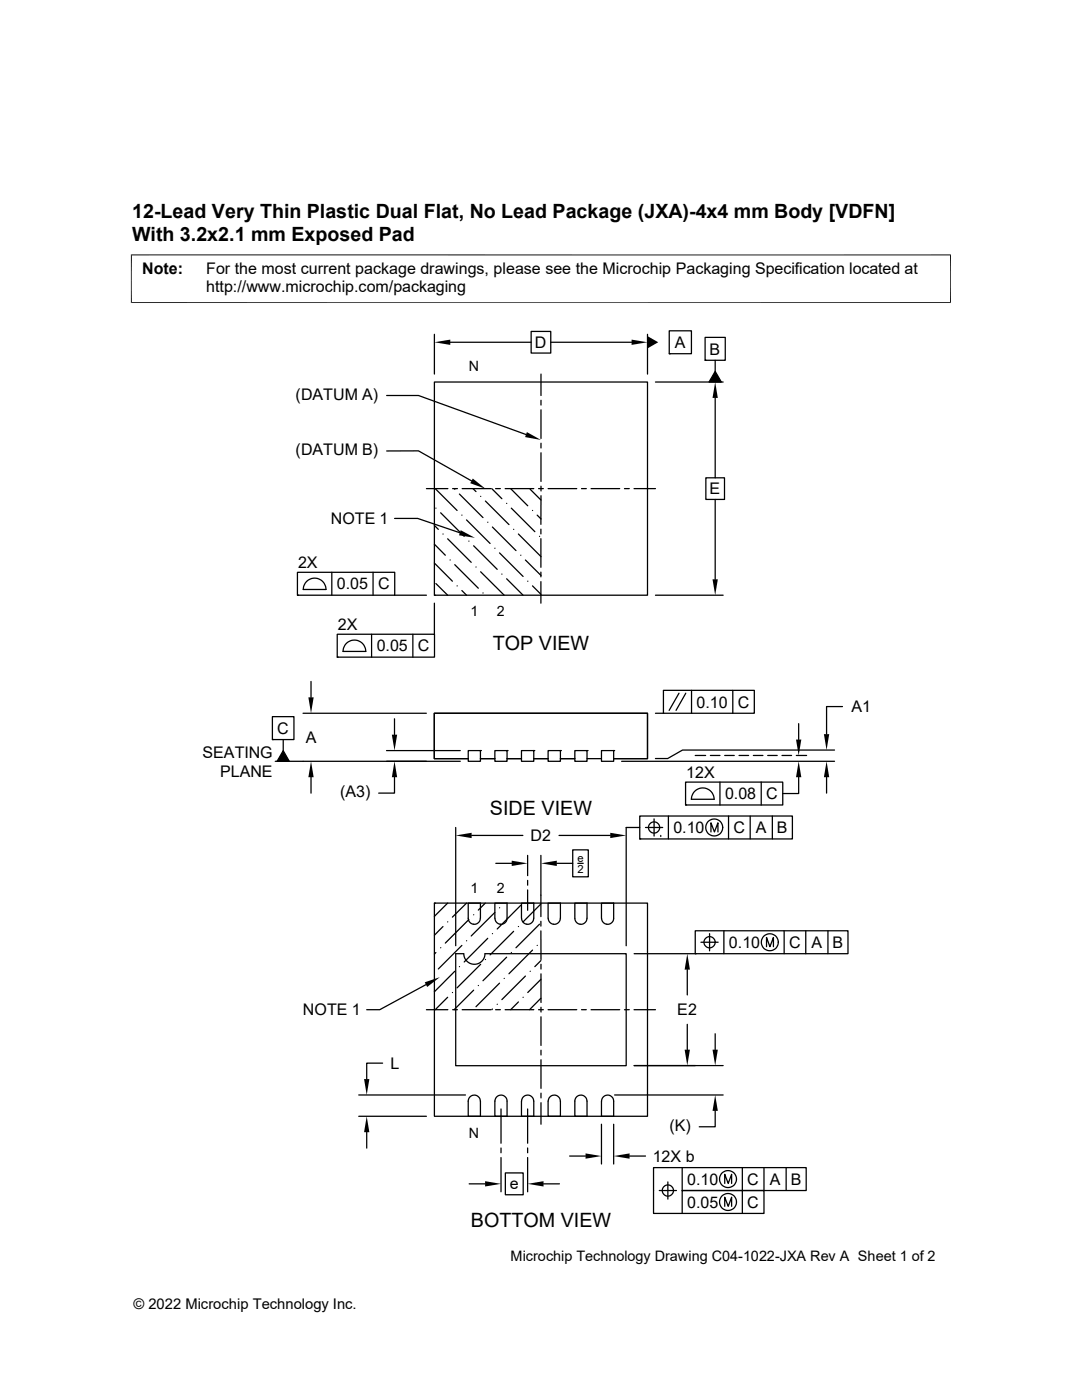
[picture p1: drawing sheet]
<svg xmlns="http://www.w3.org/2000/svg" width="216mm" height="279mm" viewBox="0 0 216 279" stroke-linecap="round" stroke-linejoin="round" font-family="sans-serif">
<g fill="none" stroke="#000" stroke-width=".25">
<path d="M77.2 78.9h6.3l21.5 7.8M86.7 76.2h42.5v42.6h-42.5zM86.7 66.7v8M89.9 68.3h16.1M106 66.1h3.9v4.4h-3.9zM107.9 74.7v4.2M107.9 79.9v.9M109.9 68.3h16.1M129.2 66.7v8M130.8 76.2h13.5M133.5 66h4.5v4.6h-4.5zM133.5 70.6h.1"/>
<path d="M140.7 67.3h4v4.6h-4zM140.7 71.9h.1M142.7 74.1l1.2 2.1h-2.4zM142.7 71.9v2.2M142.7 79.4v16M77.2 90h6.3l10.6 6M85.1 97.5h4.3M86.8 97.5l4.4 4.4M90.3 97.5h1M90.7 97.6h.1M91.7 98.6l4.7 4.7M92.2 97.5h5.7"/>
<path d="M94.4 97.5l.6 .6M95.9 99.1h.1M96.9 100l4.7 4.7M98.1 97.5l2 2M98.9 97.5h.9M100.8 97.5h5.7M101.9 97.5l3.4 3.4M105.8 97.6l2.1 2.2M107.5 97.5h.9M107.9 81.8v5.7M107.9 88.5v.9M107.9 90.4v5.7"/>
<path d="M107.9 97v1M107.9 98.9v5.7M109.4 97.5h5.7M116 97.5h1M117.9 97.5h5.8M124.6 97.5h1M126.5 97.5h4.3M140.8 95.4h3.8v4.3h-3.8zM142.7 99.7v15.9M59.4 114.2h19.4v4.6h-19.4zM59.4 118.8h.1M61.3 115.9a2.27 2.27 0 0 1 2.4-.3 2.27 2.27 0 0 1 1.3 2h-4.5l.2-.9z"/>
<path d="M66.2 114.2v4.6M74.4 114.2v4.6M78.7 103.5h4.6l8.5 2.8M78.7 118.8h6.4M86.7 104.9l.8 .7M86.7 118.8h.1M86.7 108.6l2.2 2.2M86.7 112.4l3.6 3.6M87 101.4h.1M87 116.5l2.3 2.3M87.9 102.3l4.7 4.7M88.4 106.6h.1"/>
<path d="M89.3 107.5l4.7 4.7M89.8 111.8h.1M90.7 112.7l4.7 4.7M91.2 116.9h.1M92.2 102.8h.1M92.2 117.9l.9 .9M93.1 103.8l4.7 4.7M93.6 108h.1M94.5 108.9l4.7 4.7M95 113.2h.1M95.9 114.1l4.7 4.7M96.4 118.3h.1"/>
<path d="M97.3 104.2h.1M98.3 105.2l4.7 4.7M98.7 109.4h.1M99.7 110.3l4.7 4.7M100.1 114.6h.1M101.1 100.5h.1M101.1 115.5l3.3 3.3M102 101.4l4.7 4.7M102.5 105.6h.1M103.4 106.6l4.5 4.5M103.9 110.8h.1M104.8 111.8l3.1 3.1"/>
<path d="M105.3 116h.1M106.3 101.9h.1M106.3 116.9l1.6 1.7M107.2 102.8l.7 .8M107.7 107h.1M107.9 105.6v1M107.9 107.5v5.7M107.9 114.2v.9M107.9 116.1v4.3M130.8 118.8h13.5M62.1 136v3.2M67.3 126.6h19.4v4.5h-19.4z"/>
<path d="M67.3 131.1h.1M69.2 128.3a2.27 2.27 0 0 1 2.5-.3 2.27 2.27 0 0 1 1.3 2h-4.5l.2-.9zM74.1 126.6v4.5M82.4 126.6v4.5M86.7 120.4v6.2M132.4 137.8h18.1v4.5h-18.1zM135.5 138.3l-2 3.5M136.8 138.3l-1.9 3.5M138 137.8v4.5M146.2 137.8v4.5M54.4 143h4.3v4.6h-4.3zM54.4 147.6h.1"/>
<path d="M56.5 147.6v2.2M56.5 149.8l1.2 2.1h-2.4zM60.5 142.3h24.6M62.1 155.1v3.2M77.1 149.8h14.7M78.7 155.1v3.2h-3.1M78.7 143.4v3.2M91.8 151.9h-36.9M93.4 151.4h-6.7v-9.1h42.5v9.1h-6.8M93.4 149.8h2.5v2.1h-2.5zM95.9 151.4h2.8M95.9 149.8h.1"/>
<path d="M98.7 149.8h2.5v2.1h-2.5zM101.2 151.4h2.9M101.2 149.8h.1M104.1 149.8h2.4v2.1h-2.4zM106.5 151.4h2.9M106.5 149.8h.1M109.4 149.8h2.4v2.1h-2.4zM111.8 151.4h2.9M111.8 149.8h.1M114.7 149.8h2.4v2.1h-2.4zM117.1 151.4h2.9zM117.1 149.8h.1"/>
<path d="M120 149.8h2.4v2.1h-2.4zM122.4 149.8h.1M124 151.9h42.5M130.8 142.3h1.6M136.8 156.1h19.4v4.6h-19.4zM137.9 159.5h4.6M138 159.5a2.26 2.26 0 0 1 2.2-2.3 2.26 2.26 0 0 1 2.3 2.3M138.7 150.8h2.1M141.8 150.8h1.9M143.7 156.1v4.6M144.6 150.8h1.9M147.5 150.8h1.9"/>
<path d="M150.3 150.8h1.9M151.9 156.1v4.6M153.2 150.8h1.9M156 150.8h1.9M158.9 150.8h2.1M159.4 144.4v3.2M159.4 155.1v3.3h-3.2M164.9 155.1v3.2M166.5 149.7h-30.3l-3 1.7h-2.4M168.1 141h-3.2v5.5M90.9 165.1v23.6M94.1 166.7h10.2"/>
<path d="M98.9 172.3h3.2M105.3 170.7v4.1M105.3 175.7v1M105.3 177.6v4.1M107.9 170.7v12.2M111.1 172.3h3.2M111.5 166.7h10.3M114.3 169.6h3.1v5.4h-3.1zM115.3 172.3h1.1M127.7 162.9h30.4v4.5h-30.4zM127.7 167.4h.1M127.7 165.1h-2.8v23.6"/>
<path d="M128.8 165.1h3.4M130.5 163.4v3.5M131.8 166.7v.2M133.4 162.9v4.5M136.8 160.7h.1M141.9 166v-1.8l.7 1.8 .7-1.8v1.8M145.4 162.9v4.5M149.7 162.9v4.5M154.1 162.9v4.5M85 196.5l-9.2 5h-2.6M86.7 180.2h42.5v42.6h-42.5zM86.7 180.2h.1"/>
<path d="M87 190.1l-.3 .3M87.9 189.1h.1M88.4 184.9l-1.7 1.7M89.3 180.2l-2.6 2.7M89.3 184h.1M89.3 199l-2.5 2.5M90.3 198.1h.1M90.7 193.8l-4 4.1M90.9 190.3h1.6a2.12 2.12 0 0 0 2.2 2.1 2.12 2.12 0 0 0 2.1-2.1h28.1v22.4h-34zM91.7 192.9h.1M92.2 188.7l-4.7 4.7M93.1 187.7h.1"/>
<path d="M93.1 180.2l-2.8 2.8M93.6 183.5l-4.7 4.7M94.5 182.6h.1M94.5 197.6l-3.9 3.9M95.4 196.7h.1M95.9 183.3v-3.1h-2.5v3.1a1.21 1.21 0 0 0 1.2 1.2 1.21 1.21 0 0 0 1.2-1.2M95.9 192.4l-4.7 4.7M96.8 180.2l-1.4 1.4M96.9 191.5h.1M97.3 187.3l-4.7 4.7M98.3 186.3h.1M98.7 183.3v-3.1h2.5v3.1a1.21 1.21 0 0 1-1.2 1.2 1.21 1.21 0 0 1-1.2-1.2"/>
<path d="M98.7 182.1l-4.7 4.7M99.7 181.2h.1M99.7 196.2l-4.7 4.7M100.6 195.3h.1M101.1 191l-4.7 4.7M102 190.1h.1M102.5 185.9l-4.7 4.7M103.4 184.9h.1M103.4 200l-1.5 1.5M103.9 180.7l-4.7 4.7M104.1 180.2h2.4v3.1a1.22 1.22 0 0 1-1.2 1.2 1.22 1.22 0 0 1-1.2-1.2zM104.4 199h.1"/>
<path d="M104.8 194.8l-4.7 4.7M105.8 193.8h.1M106.3 189.6l-4.7 4.7M107.2 188.7h.1M107.7 184.4l-4.7 4.7M107.9 185.8v5.7M107.9 183.9v.9M107.9 180.4l-3.5 3.6M107.9 191.7l-1.2 1.2M107.9 199.2l-2.2 2.3M107.9 195.5l-2.6 2.6M107.9 192.4v1"/>
<path d="M107.9 194.4v5.7M109.4 183.3v-3.1h2.4v3.1M111.8 183.3a1.21 1.21 0 0 1-1.2 1.2 1.21 1.21 0 0 1-1.2-1.2M114.7 180.2h2.4v3.1a1.21 1.21 0 0 1-1.2 1.2 1.21 1.21 0 0 1-1.2-1.2zM120 180.2h2.4v3.1a1.22 1.22 0 0 1-1.2 1.2 1.22 1.22 0 0 1-1.2-1.2zM126.5 190.3h12.2M137.1 193.5v5.1M138.7 185.8h30.5v4.5h-30.5zM138.7 190.3h.1M139.9 188h3.4M141.6 186.3v3.5M144.4 185.8v4.5"/>
<path d="M153 188.9v-1.8l.6 1.8 .7-1.8v1.8M156.5 185.8v4.5M160.8 185.8v4.5M165.2 185.8v4.5M71.6 218.5h21.3M76.3 212.2h-3.1v3.1M85.1 201.5h4.3M90.3 201.5h1M92.2 201.5h5.7M95.9 219.8v3h-2.5v-3a1.21 1.21 0 0 1 1.2-1.3 1.21 1.21 0 0 1 1.2 1.3M98.3 201.4l-.2 .1M98.7 219.8v3h2.5v-3a1.21 1.21 0 0 0-1.2-1.3 1.21 1.21 0 0 0-1.2 1.3"/>
<path d="M98.9 201.5h.9M99.2 200.4h.1M100.8 201.5h5.7M104.4 219a1.2 1.2 0 0 1 1.3-.4 1.2 1.2 0 0 1 .8 1.2v3h-2.4v-3zM107.5 201.5h.9M107.9 201v1M107.9 202.9v5.7M107.9 209.6v.9M107.9 211.5v5.7M107.9 218.2v.9M109.4 219.8v3h2.4v-3M109.4 201.5h5.7"/>
<path d="M109.4 219.8a1.21 1.21 0 0 1 1.2-1.3 1.21 1.21 0 0 1 1.2 1.3M115 219a1.2 1.2 0 0 1 1.3-.4 1.2 1.2 0 0 1 .8 1.2v3h-2.4v-3zM116 201.5h1M117.9 201.5h5.8M120.3 219a1.2 1.2 0 0 1 1.4-.4 1.2 1.2 0 0 1 .7 1.2v3h-2.4v-3zM122.6 218.5h21.7M124.6 201.5h1M126.5 201.5h4.3M126.5 212.7h17.8M137.1 204.4v5.1M142.7 206.3v3.2M71.6 222.8h13.5"/>
<path d="M73.2 226v3.1M93.6 236.3h3.2M100 221.3v6.9M100 229.1v1M100 231v6.8M100.8 234.1h3.6v4.3h-3.6zM105.3 221.3v6.9M105.3 229.1v1M105.3 231v6.8M107.9 220.1v4.3M108.5 236.3h3.1M113.7 230.7h3.1"/>
<path d="M120 224.4v7.9M122.4 224.4v7.9M125.6 230.7h3.2M131.6 237.6h3.4M133.3 235.9v3.4M136.1 233v4.6h16.3v4.6h-22v-9.2h30.5v4.6h-24.8v4.6M142.7 221.7v3.2h-3.2M144.6 236.2v-1.8l.7 1.8 .7-1.8v1.8M148.1 233v9.2M152.4 233v4.6M156.9 233v4.6M144.6 240.7v-1.8l.7 1.8 .7-1.8v1.8"/>
<circle cx="130.5" cy="165.1" r="1.12"/>
<circle cx="142.5" cy="165.1" r="1.69"/>
<circle cx="141.6" cy="188" r="1.12"/>
<circle cx="153.6" cy="188.1" r="1.69"/>
<circle cx="133.3" cy="237.6" r="1.12"/>
<circle cx="145.3" cy="239.9" r="1.69"/>
<circle cx="145.3" cy="235.3" r="1.69"/>
</g>
<g fill="#000">
<path d="M86.7 68.3l3.2-.5v1zM126 67.8l3.2 .5-3.2 .5zM129.2 67.1l2.1 1.2-2.1 1.2zM142.7 76.2l.5 3.2h-1zM142.7 74.1l1.2 2.1h-2.4zM94.3 95.5l2.6 2-3.1-1.1zM105.1 86.2l2.8 1.6-3.1-.6zM91.9 105.8l2.9 1.5-3.2-.5zM142.2 115.6h1l-.5 3.2zM61.5 139.2h1.1l-.5 3.1zM56.5 149.8l1.2 2.1h-2.4zM62.1 151.9l.5 3.2h-1.1z"/>
<path d="M78.2 146.6h1l-.5 3.2zM78.7 151.9l.5 3.2h-1zM159.4 151.9l.5 3.2h-1.1zM158.8 147.6h1.1l-.5 3.2zM164.9 151.9l.6 3.2h-1.1zM164.4 146.5h1.1l-.6 3.2zM90.9 166.7l3.2-.5v1.1zM102.1 171.8l3.2 .5-3.2 .5zM107.9 172.3l3.2-.5v1zM121.8 166.2l3.1 .5-3.1 .6zM84.8 196l3-1-2.6 2zM137.1 190.3l.6 3.2h-1.1z"/>
<path d="M72.6 215.3h1.1l-.5 3.2zM136.6 209.5h1.1l-.6 3.2zM142.2 209.5h1l-.5 3.2zM73.2 222.8l.5 3.2h-1.1zM96.8 235.7l3.2 .6-3.2 .5zM105.3 236.3l3.2-.6v1.1zM116.8 230.2l3.2 .5-3.2 .5zM122.4 230.7l3.2-.5v1zM142.7 218.5l.5 3.2h-1z"/>
</g>
<path d="M26.1 50.9h163.7M26.2 50.8v9.7M189.7 50.8v9.7M26.1 60.4h163.7" fill="none" stroke="#000" stroke-width=".2"/>
<g font-size="3.9">
<text x="26.4" y="43.5">12-Lead Very Thin Plastic Dual Flat, No Lead Package (JXA)-4x4 mm Body [VDFN]</text>
<text x="26.4" y="48">With 3.2x2.1 mm Exposed Pad</text>
<text x="98.3" y="129.7">TOP VIEW</text>
<text x="97.8" y="162.6">SIDE VIEW</text>
<text x="93.9" y="244.8">BOTTOM VIEW</text>
</g>
<g font-size="3.2">
<text x="28.4" y="54.6">Note:</text>
<text x="41.1" y="58.3">http://www.microchip.com/packaging</text>
<text x="41.1" y="54.6">For the most current package drawings, please see the Microchip Packaging Specification located at</text>
<text x="106.7" y="69.4">D</text>
<text x="134.7" y="69.4">A</text>
<text x="141.6" y="70.8">B</text>
<text x="59" y="79.7">(DATUM A)</text>
<text x="59" y="90.8">(DATUM B)</text>
<text x="141.6" y="98.7">E</text>
<text x="66" y="104.6">NOTE 1</text>
<text x="59.5" y="113.4">2X</text>
<text x="67.2" y="117.6">0.05</text>
<text x="75.4" y="117.6">C</text>
<text x="67.4" y="125.8">2X</text>
<text x="75.2" y="130">0.05</text>
<text x="83.4" y="130">C</text>
<text x="139" y="141.2">0.10</text>
<text x="147.2" y="141.2">C</text>
<text x="169.9" y="142.2">A1</text>
<text x="55.3" y="146.5">C</text>
<text x="61" y="148.3">A</text>
<text x="40.4" y="151.3">SEATING</text>
<text x="43.9" y="155.1">PLANE</text>
<text x="136.9" y="155.3">12X</text>
<text x="67.9" y="159.1">(A3)</text>
<text x="144.7" y="159.5">0.08</text>
<text x="152.9" y="159.5">C</text>
<text x="105.9" y="167.9">D2</text>
<text x="134.4" y="166.3">0.10</text>
<text x="146.4" y="166.3">C</text>
<text x="150.8" y="166.3">A</text>
<text x="155" y="166.3">B</text>
<text x="145.5" y="189.2">0.10</text>
<text x="157.5" y="189.2">C</text>
<text x="161.9" y="189.2">A</text>
<text x="166.1" y="189.2">B</text>
<text x="60.5" y="202.6">NOTE 1</text>
<text x="135.1" y="202.6">E2</text>
<text x="77.9" y="213.3">L</text>
<text x="133.6" y="225.7">(K)</text>
<text x="130.2" y="231.8">12X b</text>
<text x="101.7" y="237.4">e</text>
<text x="137.1" y="236.5">0.10</text>
<text x="149.1" y="236.5">C</text>
<text x="153.6" y="236.5">A</text>
<text x="157.8" y="236.5">B</text>
<text x="137.1" y="241">0.05</text>
<text x="149.1" y="241">C</text>
</g>
<g font-size="2.9">
<text x="101.9" y="251.7">Microchip Technology Drawing C04-1022-JXA Rev A Sheet 1 of 2</text>
<text x="26.6" y="261.3">© 2022 Microchip Technology Inc.</text>
</g>
<g font-size="2.8">
<text x="93.5" y="74">N</text>
<text x="93.9" y="122.9">1</text>
<text x="99.2" y="122.9">2</text>
<text x="93.9" y="178.2">1</text>
<text x="99.2" y="178.2">2</text>
<text x="93.5" y="227.1">N</text>
</g>
<g font-size="2.2">
<text x="115.2" y="172">e</text>
<text x="115.3" y="174.2">2</text>
</g>
</svg>
